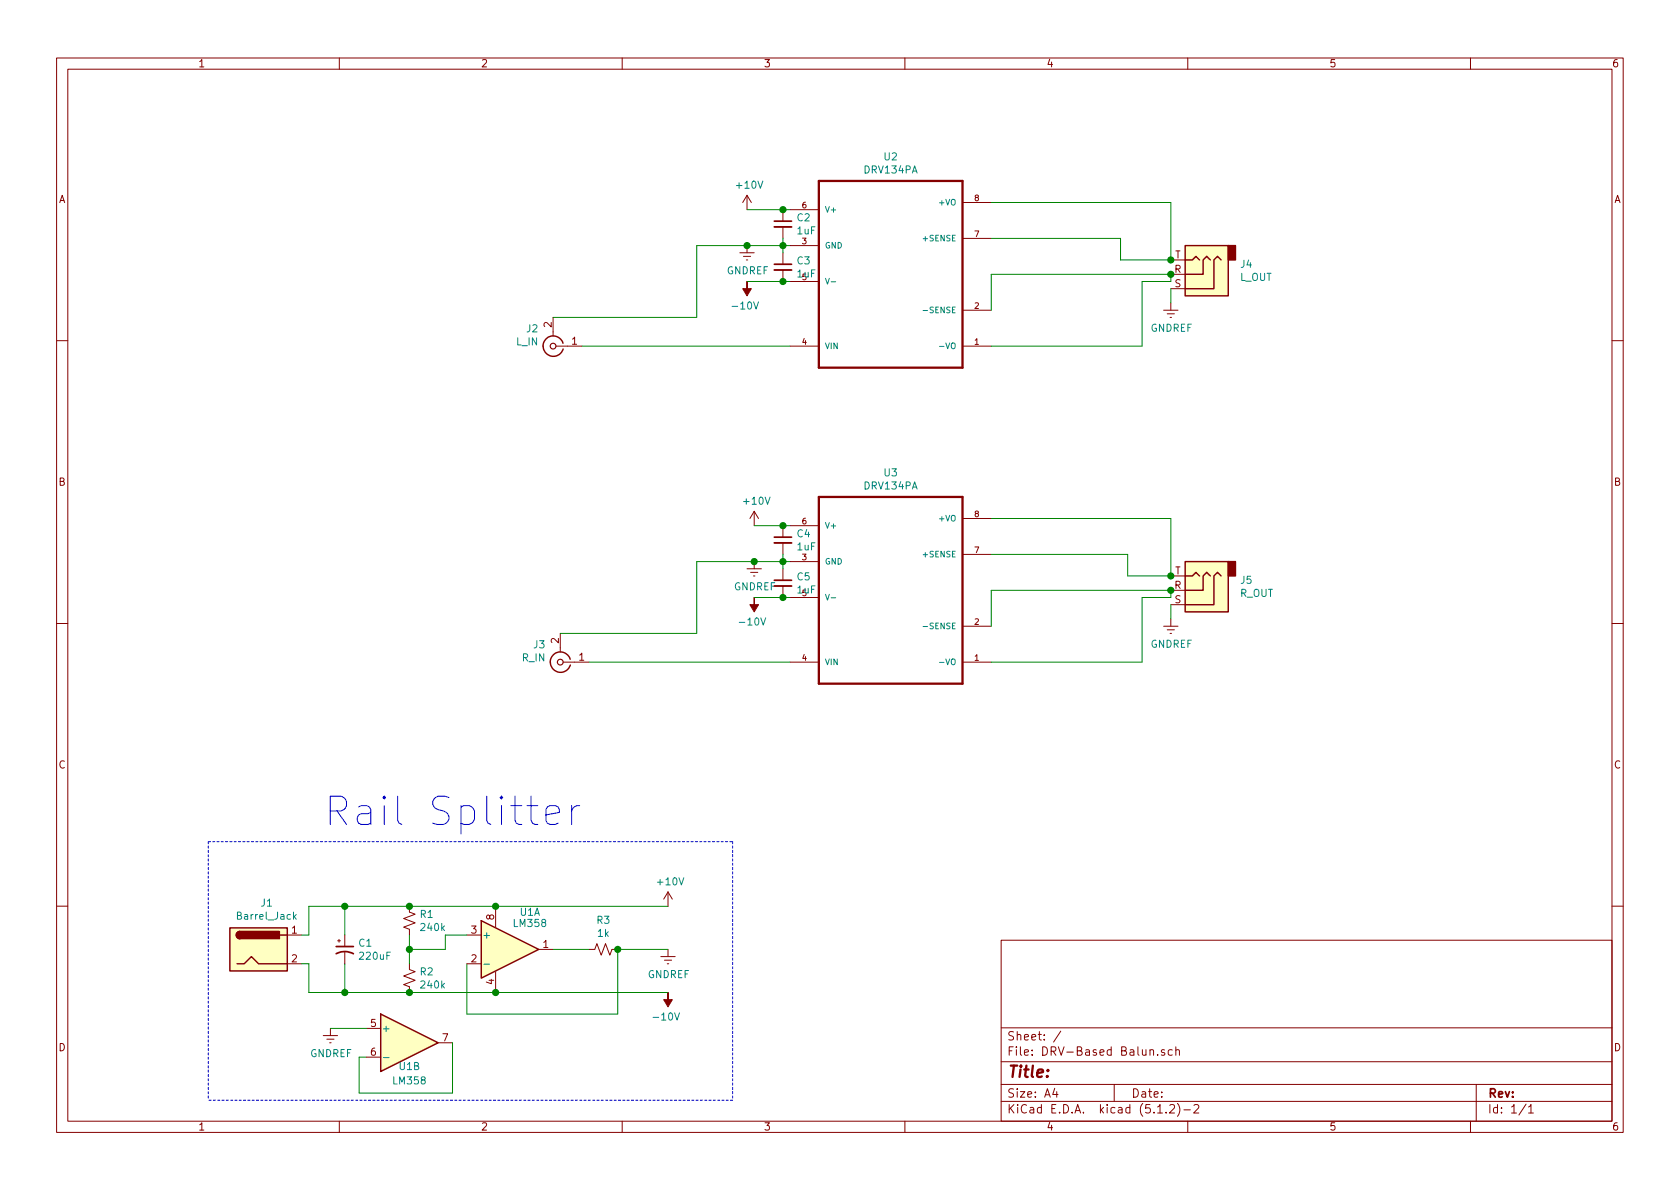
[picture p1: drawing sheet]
<svg xmlns="http://www.w3.org/2000/svg" width="297mm" height="210mm" viewBox="0 0 297 210" stroke-linecap="round" stroke-linejoin="round" font-family="sans-serif">
<g fill="none" stroke="#840000" stroke-width=".18">
<path d="M10 10.3h277v189.9h-277zM12 12.2h273v186.1h-273zM60 10.3v1.9M110 10.3v1.9M160 10.3v1.9M210 10.3v1.9M260 10.3v1.9M132.1 34.5v2.6M132.1 34.5l-.8 1.3M132.1 34.5l.7 1.3M138.4 37.1v2M139.7 37.1h5.1"/>
<path d="M170.2 35.8h5.1M97.8 56.1v3.3M130.8 44.7h2.5M131.4 45.3h1.3M132 46h.2M132.1 43.4v1.3M138.4 40.1v2.1M138.4 44.7v2M138.4 47.7v2.1M139.7 43.4h5.1M139.7 49.8h5.1M170.2 54.9h5.1"/>
<path d="M170.2 42.2h5.1M205.7 54.9h2.6M206.4 55.5h1.2M206.9 56.1h.2M207 46h2.5M207 48.5h2.5M207 51h2.5M207 53.6v1.3M10 60.2h2M98.3 61.2h4.6M139.7 61.2h5.1M170.2 61.2h5.1"/>
<path d="M285 60.2h2M133.3 90.4v2.6M133.3 99.3v1.3M133.3 90.4l-.7 1.3M133.3 90.4l.8 1.3M138.4 93v2M138.4 96v2M139.7 99.3h5.1M139.7 93h5.1M170.2 98h5.1M170.2 91.7h5.1M10 110.3h2"/>
<path d="M99.1 112v3.3M99.6 117.1h4.5M132.1 100.6h2.5M132.7 101.2h1.3M133.2 101.8h.3M138.4 100.6v2M138.4 103.6v2.1M139.7 117.1h5.1M139.7 105.7h5.1M170.2 117.1h5.1M170.2 110.7h5.1M205.7 110.7h2.6"/>
<path d="M206.4 111.4h1.2M206.9 112h.2M207 101.8h2.5M207 104.4h2.5M207 106.9h2.5M207 109.5v1.2M285 110.3h2M118.1 157.7l-.8 1.3M118.1 157.7v2.6M118.1 157.7l.8 1.3M10 160.2h2M50.8 165.3h2.5"/>
<path d="M50.8 170.4h2.5M59.7 166.4h.5M59.9 166.1v.5M61 165.3v2.1M61 168.4v2M72.4 170.4v1l1 .4-2 .8 2 .7-2 .8 1 .4v1M72.4 160.3v1l1 .4-2 .7 2 .8-2 .8 1 .3v1M82.5 165.3h2.6M82.5 170.4h2.6M87.6 160.3v3.8M87.6 171.7v3.8M95.2 167.9h2.6"/>
<path d="M104.1 167.9h1.1l.3-1 .8 2 .8-2 .7 2 .4-1h1M116.8 169.2h2.6M117.5 169.8h1.2M118 170.4h.2M118.1 167.9v1.3M177 166.3h108v32h-108zM285 160.2h2M57.1 183.1h2.6M57.8 183.8h1.3M58.3 184.4h.2M58.4 181.9v1.2M60 198.3v1.9"/>
<path d="M64.8 181.9h2.5M64.8 186.9h2.5M77.5 184.4h2.5M110 198.3v1.9M160 198.3v1.9M177 194.8h108M177 191.8h108M177 187.8h108M177 181.8h108M186.5 192.5l-.4 1h1M186.8 193v1M187.6 182.3l-1.3 2"/>
<path d="M197 191.8v3M203.3 185.7l.3-.1 .3 .1 .1 .9M204.7 186.5v.1M204.7 196.8h.8M205.9 185.7l-.4-.1-.2 .2 .1 .2 .5 .2v.3h-.6M206.2 196.7v.1M206.8 195.5l.2-.2h.4l.2 .2 .1 .3-.1 .2-.8 .8h.9M207.3 185.7l-.5-.1-.2 .3v.6l.2 .1 .5-.1M207.9 185.7l.2-.1 .4 .1v.9M207.9 185.1v1.5M208.2 195.1a1.71 1.71 0 0 1 0 2.3M209.3 196.3h1.2"/>
<path d="M210 198.3v1.9M211.1 195.5l.2-.2h.4l.3 .5-1 1h1M260 198.3v1.9M261 191.8v6.5M269.8 195.2l-1.2 2M270.3 195.8l.4-.5v1.5M270.3 196.8h.8"/>
</g>
<g fill="none" stroke="#008484" stroke-width=".18">
<path d="M145.9 49.2l.4 1 .3-1M147 49.8h.8M163.2 54.9h.8M166.1 61.3h.8M145.9 105.1l.4 1 .3-1M147 105.7h.8M163.2 110.8h.8M166.1 117.1h.8M52 162.1l.4 .5M52.4 161.7l-.5 .5M85.6 170.5h1M86.9 170.5l1.3 .4-1.3 .5"/>
<path d="M87.7 169.1v1M67.8 187h1"/>
</g>
<g fill="#ffffc2" stroke="#ffffc2" stroke-width=".18">
<path d="M40.6 164.1h10.2v7.6h-10.2z"/>
<path d="M85.1 162.8l10.1 5.1-10.1 5.1z"/>
<path d="M209.5 43.4h7.7v8.9h-7.7z"/>
<path d="M209.5 99.3h7.7v8.9h-7.7z"/>
<path d="M67.3 179.3l10.2 5.1-10.2 5.1z"/>
</g>
<g fill="none" stroke="#840000" stroke-width=".25">
<path d="M209.5 43.4h7.7v8.9h-7.7zM209.5 46h1.3l.7-.7 .6 .7M214 46l-.6-.7-.7 .7v2.5h-3.2M215.9 46l-.6-.7-.7 .7v5h-5.1M96 61.2a1.8 1.8 0 0 0 1.6 1.8 1.8 1.8 0 0 0 2-1.3M99.5 60.7a1.8 1.8 0 0 0-1.9-1.3 1.8 1.8 0 0 0-1.6 1.8M209.5 99.3h7.7v8.9h-7.7zM100.8 116.6a1.8 1.8 0 0 0-2.8-.9 1.8 1.8 0 0 0 .1 2.9 1.8 1.8 0 0 0 2.7-1M209.5 101.8h1.3l.7-.6 .6 .6M214 101.8l-.6-.6-.7 .6v2.6h-3.2M215.9 101.8l-.6-.6-.7 .6v5.1h-5.1M40.6 164.1h10.2v7.6h-10.2z"/>
<path d="M41.9 170.4h1.3l1.2-1.2 1.3 1.2h5.1M42.4 164.7a.63 .63 0 0 0-.6 .6 .63 .63 0 0 0 .6 .7M49.5 165.3h1.3M67.3 179.3l10.2 5.1-10.2 5.1zM85.1 162.8l10.1 5.1-10.1 5.1z"/>
</g>
<g fill="#840000" stroke="#840000" stroke-width=".25">
<path d="M42 164.9l.4-.2v1.3a.64 .64 0 0 1-.6-.4 .64 .64 0 0 1 .2-.7z"/>
<path d="M42.4 164.7h7v1.3h-7z"/>
<path d="M217.2 43.4h1.2v2.6h-1.2z"/>
<path d="M217.2 99.3h1.2v2.5h-1.2z"/>
</g>
<g fill="none" stroke="#008400" stroke-width=".18">
<path d="M132.1 37.1h7.6M175.3 35.8h31.7v10.2h-8.9v-3.8h-22.8M132.1 49.8h7.6M138.4 42.2v2.5M139.7 43.4h-16.5v12.7h-25.4M175.3 54.9v-6.4h31.7v1.3h-5.1v11.4h-26.6M207 51v2.6M102.9 61.2h36.8M133.3 93h6.4M138.4 98v2.6M139.7 99.3h-16.5v12.7h-24.1M175.3 91.7h31.7v10.1h-7.6v-3.8h-24.1"/>
<path d="M104.1 117.1h35.6M133.3 105.7h6.4M175.3 110.7v-6.3h31.7v1.3h-5.1v11.4h-26.6M207 106.9v2.6M53.3 170.4h1.3v5.1h63.5M61 160.3v5M61 170.4v5.1M72.4 165.3v5.1M82.5 165.3h-3.8v2.6h-6.3M97.8 167.9h6.3M118.1 160.3h-63.5v5h-1.3M118.1 167.9h-8.9v11.4h-26.7v-8.9"/>
<path d="M58.4 181.9h6.4M80 184.4v8.9h-16.5v-6.4h1.3"/>
</g>
<g fill="#008400" stroke="#008400" stroke-width=".25">
<circle cx="72.4" cy="167.9" r=".51"/>
<circle cx="87.6" cy="160.3" r=".51"/>
<circle cx="87.6" cy="175.5" r=".51"/>
<circle cx="109.2" cy="167.9" r=".51"/>
<circle cx="72.4" cy="160.3" r=".51"/>
<circle cx="72.4" cy="175.5" r=".51"/>
<circle cx="61" cy="160.3" r=".51"/>
<circle cx="61" cy="175.5" r=".51"/>
<circle cx="138.4" cy="105.7" r=".51"/>
<circle cx="138.4" cy="93" r=".51"/>
<circle cx="138.4" cy="37.1" r=".51"/>
<circle cx="138.4" cy="49.8" r=".51"/>
<circle cx="138.4" cy="43.4" r=".51"/>
<circle cx="138.4" cy="99.3" r=".51"/>
<circle cx="133.4" cy="99.3" r=".51"/>
<circle cx="132.1" cy="43.4" r=".51"/>
<circle cx="207" cy="46" r=".51"/>
<circle cx="207" cy="48.5" r=".51"/>
<circle cx="207" cy="104.4" r=".51"/>
<circle cx="207" cy="101.8" r=".51"/>
</g>
<g fill="#840000" stroke="#840000" stroke-width=".18">
<path d="M118.1 175.5v1.3h.8l-.8 1.2-.8-1.2h.8z"/>
<path d="M132.1 49.8v1.2h.7l-.7 1.3-.8-1.3h.8z"/>
<path d="M133.3 105.7v1.2h.8l-.8 1.3-.7-1.3h.7z"/>
</g>
<path d="M136.9 39.1h3.1M136.9 46.7h3.1M136.9 95h3.1M136.9 102.6h3.1M59.4 168.7a3.2 3.2 0 0 1 3.1 0M59.4 167.4h3.1" fill="none" stroke="#840000" stroke-width=".3"/>
<path d="M36.8 148.8h92.7M36.8 148.8v45.8M129.5 148.8v45.8M129.5 194.6h-92.7" fill="none" stroke="#0000c2" stroke-width=".18" stroke-dasharray=".4 .4"/>
<path d="M96.5 144.1l2.4-.4v-.5l-.2-.5-.5-.2h-.9l-.5 .2-.3 .5v1.9l.3 .5 .5 .2h.9l.5-.2M101.1 142.5v3.3M102.5 142.5a1.23 1.23 0 0 0-1.4 .9" fill="none" stroke="#0000c2" stroke-width=".18"/>
<path d="M144.8 32h25.4v33h-25.4zM144.8 87.9h25.4v33h-25.4z" fill="none" stroke="#840000" stroke-width=".41"/>
<path d="M136.9 40.1h3.1M136.9 47.7h3.1M136.9 96h3.1M136.9 103.6h3.1" fill="none" stroke="#840000" stroke-width=".33"/>
<g fill="none" stroke="#840000" stroke-width=".2">
<circle cx="97.8" cy="61.2" r=".51"/>
<circle cx="99.1" cy="117.1" r=".51"/>
</g>
<text font-size="7" fill="#0000c2" x="57.1" y="146">Rail Splitter</text>
<text font-size="2.8" fill="#840000" x="178" y="190.5">Title:</text>
<g font-size="2.1" fill="#840000">
<text x="178" y="184">Sheet: /</text>
<text x="178" y="186.7">File: DRV-Based Balun.sch</text>
<text x="178" y="196.9">KiCad E.D.A. kicad (5.1.2)-2</text>
<text x="178" y="194.1">Size: A4</text>
<text x="200" y="194.1">Date:</text>
<text x="263" y="194.1">Rev:</text>
<text x="263" y="196.9">Id: 1/1</text>
</g>
<g font-size="1.8" fill="#840000">
<text x="35" y="11.9">1</text>
<text x="85" y="11.9">2</text>
<text x="135" y="11.9">3</text>
<text x="185" y="11.9">4</text>
<text x="235" y="11.9">5</text>
<text x="285" y="11.9">6</text>
<text x="10.4" y="35.9">A</text>
<text x="285.4" y="35.9">A</text>
<text x="207.7" y="45.7">T</text>
<text x="207.6" y="48.3">R</text>
<text x="207.7" y="50.8">S</text>
<text x="97.5" y="57.9" transform="rotate(-90 97.5 57.9)">2</text>
<text x="101.1" y="61">1</text>
<text x="10.4" y="85.9">B</text>
<text x="285.4" y="85.9">B</text>
<text x="207.7" y="101.6">T</text>
<text x="207.6" y="104.1">R</text>
<text x="207.7" y="106.7">S</text>
<text x="98.8" y="113.8" transform="rotate(-90 98.8 113.8)">2</text>
<text x="102.4" y="116.8">1</text>
<text x="10.4" y="135.9">C</text>
<text x="285.4" y="135.9">C</text>
<text x="51.6" y="165.1">1</text>
<text x="83.3" y="165.1">3</text>
<text x="87.4" y="162.7" transform="rotate(-90 87.4 162.7)">8</text>
<text x="96" y="167.6">1</text>
<text x="51.6" y="170.2">2</text>
<text x="83.3" y="170.2">2</text>
<text x="87.4" y="174.1" transform="rotate(-90 87.4 174.1)">4</text>
<text x="10.4" y="185.9">D</text>
<text x="65.6" y="181.6">5</text>
<text x="78.3" y="184.1">7</text>
<text x="285.4" y="185.9">D</text>
<text x="65.6" y="186.7">6</text>
<text x="35" y="199.9">1</text>
<text x="85" y="199.9">2</text>
<text x="135" y="199.9">3</text>
<text x="185" y="199.9">4</text>
<text x="235" y="199.9">5</text>
<text x="285" y="199.9">6</text>
</g>
<g font-size="1.8" fill="#008484">
<text x="156.4" y="28.4">U2</text>
<text x="130.4" y="33.4">+10V</text>
<text x="152.9" y="30.7">DRV134PA</text>
<text x="141" y="39.1">C2</text>
<text x="141" y="41.4">1uF</text>
<text x="141" y="46.8">C3</text>
<text x="219.4" y="47.4">J4</text>
<text x="128.5" y="48.5">GNDREF</text>
<text x="141" y="49.1">1uF</text>
<text x="219.2" y="49.7">L_OUT</text>
<text x="93.1" y="58.8">J2</text>
<text x="129.8" y="54.7">-10V</text>
<text x="203.4" y="58.7">GNDREF</text>
<text x="91.3" y="61.1">L_IN</text>
<text x="131.6" y="89.2">+10V</text>
<text x="152.9" y="86.6">DRV134PA</text>
<text x="156.4" y="84.2">U3</text>
<text x="141" y="95">C4</text>
<text x="141" y="97.3">1uF</text>
<text x="129.7" y="104.4">GNDREF</text>
<text x="141" y="102.6">C5</text>
<text x="141" y="104.9">1uF</text>
<text x="219.2" y="105.6">R_OUT</text>
<text x="219.4" y="103.2">J5</text>
<text x="131.1" y="110.6">-10V</text>
<text x="92.4" y="117">R_IN</text>
<text x="94.4" y="114.6">J3</text>
<text x="203.4" y="114.5">GNDREF</text>
<text x="46.2" y="160.3">J1</text>
<text x="91.9" y="161.9">U1A</text>
<text x="116.4" y="156.6">+10V</text>
<text x="42.2" y="162.6">Barrel_Jack</text>
<text x="63.5" y="167.4">C1</text>
<text x="74.3" y="162.3">R1</text>
<text x="74.5" y="164.6">240k</text>
<text x="85.2" y="166">+</text>
<text x="88.3" y="166.4" transform="rotate(-90 88.3 166.4)">V+</text>
<text x="91" y="163.9">LM358</text>
<text x="105.6" y="163.4">R3</text>
<text x="105.7" y="165.7">1k</text>
<text x="63.7" y="169.7">220uF</text>
<text x="74.3" y="172.5">R2</text>
<text x="114.5" y="173">GNDREF</text>
<text x="74.5" y="174.8">240k</text>
<text x="67.4" y="182.5">+</text>
<text x="115.9" y="180.5">-10V</text>
<text x="54.8" y="186.9">GNDREF</text>
<text x="69.6" y="191.8">LM358</text>
<text x="70.6" y="189.2">U1B</text>
</g>
<g font-size="1.4" fill="#840000">
<text x="172.3" y="35.6">8</text>
<text x="141.9" y="36.8">6</text>
<text x="172.3" y="41.9">7</text>
<text x="141.9" y="43.2">3</text>
<text x="172.3" y="54.6">2</text>
<text x="141.9" y="61">4</text>
<text x="172.3" y="61">1</text>
<text x="141.9" y="92.7">6</text>
<text x="172.3" y="91.4">8</text>
<text x="141.9" y="99.1">3</text>
<text x="172.3" y="97.8">7</text>
<text x="172.3" y="110.5">2</text>
<text x="141.9" y="116.8">4</text>
<text x="172.3" y="116.8">1</text>
</g>
<g font-size="1.4" fill="#008484">
<text x="145.8" y="37.6">V+</text>
<text x="166.3" y="36.3">+VO</text>
<text x="145.8" y="43.9">GND</text>
<text x="163.6" y="42.7">+SENSE</text>
<text x="141.9" y="49.5">5</text>
<text x="163.9" y="55.4">-SENSE</text>
<text x="145.8" y="61.7">VIN</text>
<text x="166.6" y="61.7">-VO</text>
<text x="145.8" y="93.5">V+</text>
<text x="166.3" y="92.2">+VO</text>
<text x="145.8" y="99.8">GND</text>
<text x="163.6" y="98.5">+SENSE</text>
<text x="141.9" y="105.4">5</text>
<text x="163.9" y="111.2">-SENSE</text>
<text x="145.8" y="117.6">VIN</text>
<text x="166.6" y="117.6">-VO</text>
</g>
</svg>
